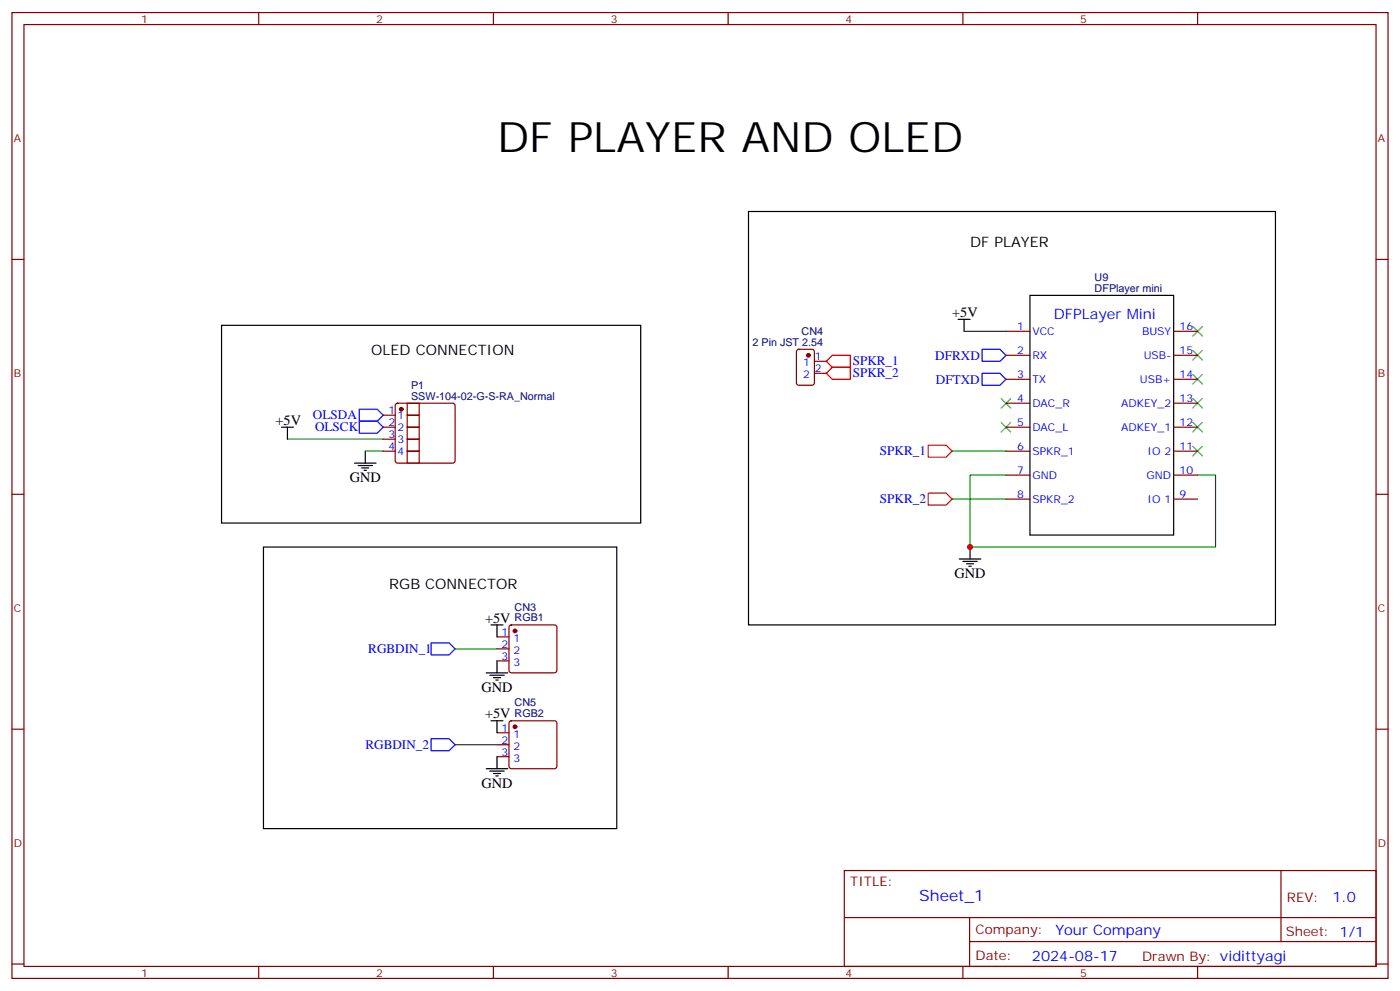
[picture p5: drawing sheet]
<svg xmlns="http://www.w3.org/2000/svg" width="412mm" height="292mm" viewBox="0 0 412 292" stroke-linecap="round" stroke-linejoin="round" font-family="sans-serif">
<g fill="none" stroke="#870000" stroke-width=".35">
<path d="M3.5 3.7h405.4v284.3h-405.4zM7.1 7.2h398.2v277.3h-398.2zM76.2 3.7v3.5M145.3 3.7v3.5M214.5 3.7v3.5M283.6 3.7v3.5M352.8 3.7v3.5M3.5 76.4h3.6M405.3 76.4h3.6M296.3 97.5h7.1M345.7 97.5h7.1M116.7 118.9l.4-.2h16.2l.5 .2 .3 .5v16.2l-.3 .5-.5 .2h-16.2l-.5-.2-.2-.5v-16.2z"/>
<path d="M119.9 118.7h3.6v3.5h-3.6zM234.8 103l.5-.2h3.9l.6 .5 .1 9.4-.5 .7h-4.1l-.6-.4-.1-9.5zM239.9 106.4h3.5M239.9 109.9h3.5M296.3 104.6h7.1M296.3 111.7h7.1M296.3 118.7h7.1M345.7 104.6h7.1M345.7 111.7h7.1M345.7 118.7h7.1M112.9 122.2h3.5M112.9 125.8h3.5"/>
<path d="M112.9 129.3h3.5M112.9 132.8h3.5M119.9 122.2h3.6v3.6h-3.6zM119.9 125.8h3.6v3.5h-3.6zM119.9 129.3h3.6v3.5h-3.6zM119.9 132.8h3.6v3.5h-3.6zM296.3 125.8h7.1M296.3 132.8h7.1M296.3 139.9h7.1M345.7 125.8h7.1M345.7 132.8h7.1M345.7 139.9h7.1"/>
<path d="M3.5 145.5h3.6M296.3 146.9h7.1M345.7 146.9h7.1M405.3 145.5h3.6M146.4 187.5h3.5M146.4 191h3.5M146.4 194.6h3.5M150.2 184.2l.4-.2h12.7l.5 .2 .2 .5v12.7l-.2 .5-.5 .2h-12.7l-.5-.2-.2-.5v-12.7zM3.5 214.7h3.6M146.4 215.7h3.5M146.4 219.3h3.5M150.2 212.4l.4-.2h12.7l.5 .2 .2 .5v12.7l-.2 .5-.5 .2h-12.7l-.5-.2-.2-.5v-12.7z"/>
<path d="M405.3 214.7h3.6M146.4 222.8h3.5M248.7 256.3h156.6v28.2h-156.6zM377.3 256.3v20.9M248.7 270.1h156.5M285.6 277.2h119.6M285.6 270.1v14.2M3.5 283.8h3.6M76.2 284.5v3.5M145.3 284.5v3.5M214.5 284.5v3.5M283.6 284.5v3.5"/>
<path d="M352.8 284.5v3.5M405.3 283.8h3.6"/>
</g>
<path d="M289.3 102.8h5.3l1.7 1.8-1.7 1.8h-5.3zM289.3 109.9h5.3l1.7 1.8-1.7 1.7h-5.3zM105.8 124h5.3l1.8 1.8-1.8 1.7h-5.3zM105.8 120.5h5.3l1.8 1.7-1.8 1.8h-5.3zM127 189.3h5.3l1.8 1.7-1.8 1.8h-5.3zM127 217.5h5.3l1.8 1.8-1.8 1.7h-5.3z" fill="none" stroke="#00f" stroke-width=".35"/>
<g fill="#870000" stroke="#870000" stroke-width=".35">
<circle cx="118.2" cy="120.5" r=".53"/>
<circle cx="238.1" cy="104.6" r=".53"/>
<circle cx="151.7" cy="185.7" r=".53"/>
<circle cx="151.7" cy="214" r=".53"/>
</g>
<g fill="none" stroke="#000" stroke-width=".35">
<path d="M220.5 62.3h155.2v121.7h-155.2zM65.3 95.8h123.4v58.2h-123.4zM282.2 94h3.6M284 94v3.5M303.4 87h42.3v70.5h-42.3zM82.9 125.8h3.5M84.7 125.8v3.5M104.4 136.3h6.4M105.5 137.1h4.2M106.5 137.8h2.2M107.2 138.5h.7M107.6 132.8v3.5"/>
<path d="M77.6 161h104.1v82.9h-104.1zM282.6 164.6h6.3M283.6 165.3h4.3M284.7 166h2.1M285.4 166.7h.7M285.8 161v3.6M143.2 198.1h6.4M144.3 198.8h4.2M144.6 184h3.6M145.3 199.5h2.2M146.4 184v3.5M146.4 194.6v3.5"/>
<path d="M144.6 212.2h3.6M146 200.2h.8M146.4 212.2v3.5M143.2 226.3h6.4M144.3 227h4.2M145.3 227.7h2.2M146 228.4h.8M146.4 222.8v3.5"/>
</g>
<path d="M284 97.5h12.3M84.7 129.3h28.2M107.6 132.8h5.3M280.5 132.8h15.8M296.3 139.9h-10.5v21.1h72.3v-21.1h-5.3M280.5 146.9h15.8M134.1 191h12.3M134.1 219.3h12.3" fill="none" stroke="#008700" stroke-width=".35"/>
<g fill="none" stroke="#3c3" stroke-width=".35">
<path d="M351.4 96.1l2.8 2.9M354.2 96.1l-2.8 2.9M294.9 117.3l2.8 2.8M297.7 117.3l-2.8 2.8M351.4 103.2l2.8 2.8M351.4 110.2l2.8 2.9M351.4 117.3l2.8 2.8M354.2 103.2l-2.8 2.8M354.2 110.2l-2.8 2.9M354.2 117.3l-2.8 2.8M294.9 124.4l2.8 2.8M297.7 124.4l-2.8 2.8"/>
<path d="M351.4 124.4l2.8 2.8M351.4 131.4l2.8 2.8M354.2 124.4l-2.8 2.8M354.2 131.4l-2.8 2.8"/>
</g>
<path d="M243.4 106.4l1.8-1.8h5.3v3.5h-5.3zM243.4 109.9l1.8-1.8h5.3v3.6h-5.3zM273.4 131.1h5.3l1.8 1.7-1.8 1.8h-5.3zM273.4 145.2h5.3l1.8 1.7-1.8 1.8h-5.3z" fill="none" stroke="#f00" stroke-width=".35"/>
<circle cx="285.8" cy="161" r=".88" fill="#c00"/>
<text font-size="12.3" x="146.4" y="44.6">DF PLAYER AND OLED</text>
<text font-size="4.6" fill="#00f" x="270.8" y="265.3">Sheet_1</text>
<g font-size="4.2">
<text x="285.8" y="72.8">DF PLAYER</text>
<text x="280.5" y="93.3">+5V</text>
<text x="109.4" y="104.6">OLED CONNECTION</text>
<text x="81.1" y="125.1">+5V</text>
<text x="103" y="142">GND</text>
<text x="114.7" y="173.4">RGB CONNECTOR</text>
<text x="281.2" y="170.2">GND</text>
<text x="142.9" y="183.3">+5V</text>
<text x="141.8" y="203.7">GND</text>
<text x="142.9" y="211.5">+5V</text>
<text x="141.8" y="232">GND</text>
</g>
<g font-size="4.2" fill="#00f">
<text x="310.4" y="94">DFPLayer Mini</text>
<text x="392.5" y="265.6">1.0</text>
<text x="310.9" y="275.1">Your Company</text>
<text x="304" y="282.9">2024-08-17</text>
</g>
<g font-size="3.9" fill="#00f">
<text x="251.2" y="107.6">SPKR_1</text>
<text x="275.5" y="105.9">DFRXD</text>
<text x="251.2" y="111.1">SPKR_2</text>
<text x="275.7" y="112.9">DFTXD</text>
<text x="92.2" y="123.5">OLSDA</text>
<text x="92.8" y="127">OLSCK</text>
<text x="259.2" y="134.1">SPKR_1</text>
<text x="259.2" y="148.2">SPKR_2</text>
<text x="108.5" y="192.3">RGBDIN_1</text>
<text x="107.6" y="220.5">RGBDIN_2</text>
</g>
<g font-size="3.9" fill="#800">
<text x="250.5" y="260.9">TITLE:</text>
<text x="379.1" y="265.6">REV:</text>
<text x="287.4" y="275.1">Company:</text>
<text x="378.7" y="275.7">Sheet: 1/1</text>
<text x="287.4" y="282.8">Date:</text>
<text x="336.4" y="282.8">Drawn By: vidittyagi</text>
</g>
<g font-size="3.2" fill="#800">
<text x="41.6" y="6.7">1</text>
<text x="110.8" y="6.7">2</text>
<text x="179.9" y="6.7">3</text>
<text x="249.1" y="6.7">4</text>
<text x="318.2" y="6.7">5</text>
<text x="4.1" y="41.8">A</text>
<text x="405.9" y="41.8">A</text>
<text x="4.1" y="110.9">B</text>
<text x="405.9" y="110.9">B</text>
<text x="4.1" y="180.1">C</text>
<text x="405.9" y="180.1">C</text>
<text x="4.1" y="249.2">D</text>
<text x="405.9" y="249.2">D</text>
<text x="41.6" y="287.5">1</text>
<text x="110.8" y="287.5">2</text>
<text x="179.9" y="287.5">3</text>
<text x="249.1" y="287.5">4</text>
<text x="318.2" y="287.5">5</text>
</g>
<g font-size="3.2" fill="#000080">
<text x="322.4" y="82.7">U9</text>
<text x="322.4" y="85.9">DFPlayer mini</text>
<text x="221.7" y="101.8">2 Pin JST 2.54</text>
<text x="236.1" y="98.6">CN4</text>
<text x="121.1" y="117.7">SSW-104-02-G-S-RA_Normal</text>
<text x="121.1" y="114.5">P1</text>
<text x="151.6" y="179.7">CN3</text>
<text x="151.6" y="182.9">RGB1</text>
<text x="151.6" y="208">CN5</text>
<text x="151.6" y="211.1">RGB2</text>
</g>
<g font-size="3.2" fill="#00f">
<text x="299.6" y="97.2">1</text>
<text x="304.1" y="98.6">VCC</text>
<text x="336.4" y="98.6">BUSY</text>
<text x="347.5" y="97.2">16</text>
<text x="236.6" y="107.8">1</text>
<text x="240.1" y="106">1</text>
<text x="299.6" y="104.2">2</text>
<text x="304.1" y="105.7">RX</text>
<text x="336.9" y="105.7">USB-</text>
<text x="347.5" y="104.2">15</text>
<text x="236.6" y="111.3">2</text>
<text x="240.1" y="109.5">2</text>
<text x="299.6" y="111.3">3</text>
<text x="304.1" y="112.7">TX</text>
<text x="335.8" y="112.7">USB+</text>
<text x="347.5" y="111.3">14</text>
<text x="299.6" y="118.4">4</text>
<text x="304.1" y="119.8">DAC_R</text>
<text x="330.2" y="119.8">ADKEY_2</text>
<text x="347.5" y="118.4">13</text>
<text x="114.4" y="121.9">1</text>
<text x="114.4" y="125.4">2</text>
<text x="117.1" y="123.3">1</text>
<text x="299.6" y="125.4">5</text>
<text x="347.5" y="125.4">12</text>
<text x="114.4" y="128.9">3</text>
<text x="117.1" y="126.8">2</text>
<text x="117.1" y="130.4">3</text>
<text x="304.1" y="126.8">DAC_L</text>
<text x="330.2" y="126.8">ADKEY_1</text>
<text x="114.4" y="132.5">4</text>
<text x="117.1" y="133.9">4</text>
<text x="299.6" y="132.5">6</text>
<text x="304.1" y="133.9">SPKR_1</text>
<text x="338.1" y="133.9">IO 2</text>
<text x="347.5" y="132.5">11</text>
<text x="299.6" y="139.5">7</text>
<text x="304.1" y="140.9">GND</text>
<text x="337.7" y="140.9">GND</text>
<text x="347.5" y="139.5">10</text>
<text x="299.6" y="146.6">8</text>
<text x="304.1" y="148">SPKR_2</text>
<text x="338.1" y="148">IO 1</text>
<text x="347.5" y="146.6">9</text>
<text x="147.7" y="187.1">1</text>
<text x="147.7" y="190.7">2</text>
<text x="151.2" y="188.9">1</text>
<text x="147.7" y="194.2">3</text>
<text x="151.2" y="192.4">2</text>
<text x="151.2" y="196">3</text>
<text x="147.7" y="215.4">1</text>
<text x="147.7" y="218.9">2</text>
<text x="151.2" y="217.1">1</text>
<text x="151.2" y="220.7">2</text>
<text x="147.7" y="222.4">3</text>
<text x="151.2" y="224.2">3</text>
</g>
</svg>
